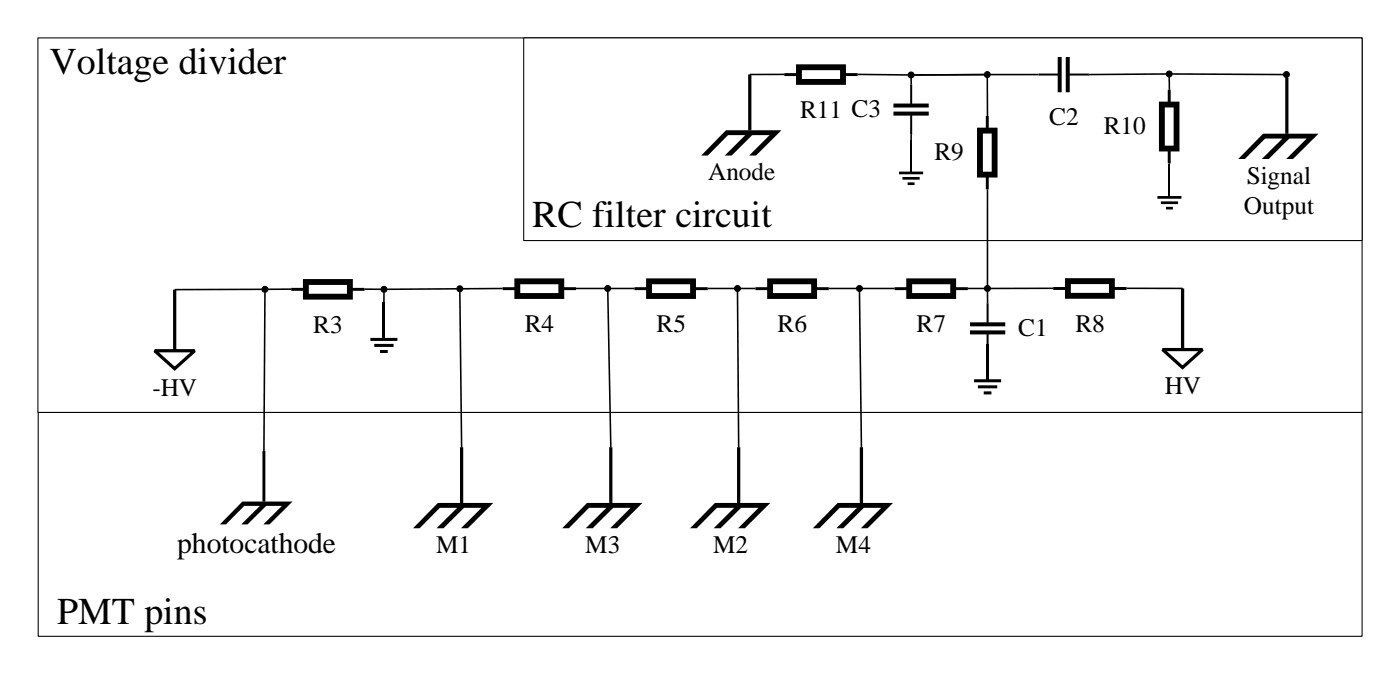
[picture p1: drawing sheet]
<svg xmlns="http://www.w3.org/2000/svg" width="235mm" height="114mm" viewBox="0 0 235 114" stroke-linecap="round" stroke-linejoin="round" font-family="sans-serif">
<path d="M6.3 6.3h222v62.8h-222z" fill="none" stroke="#000" stroke-width=".18"/>
<path d="M87.8 6.3h140.5v34h-140.5z" fill-rule="evenodd" fill="#fff"/>
<path d="M87.8 6.3h140.5v34h-140.5z" fill="none" stroke="#000" stroke-width=".18"/>
<path d="M6.4 69.1h221.9v37.5h-221.9z" fill-rule="evenodd" fill="#fff"/>
<path d="M6.4 69.1h221.9v37.5h-221.9z" fill="none" stroke="#000" stroke-width=".18"/>
<path d="M62.1 56.9h4.5M62.7 57.9h3.3M63.7 58.9h1.3M163.2 63.8h4.6M163.9 64.8h3.2M164.9 65.8h1.2" fill="none" stroke="#000" stroke-width=".51"/>
<path d="M152.7 14.1v3.3M152.7 19.3v3.3M174 12.5h3.3M179.2 12.5h3.3M64.3 50.7v6M165.5 50.8v3.3M165.5 55.9v7.7" fill="none" stroke="#000" stroke-width=".34"/>
<g fill="#000">
<path d="M133.4 10.8h8.4v3.4h-8.4v-1h1v-1.4h6.4v1.4h-7.4z" fill-rule="evenodd"/>
<path d="M149.7 18.7v.7h5.9v-.7zM149.7 17.3v.7h5.9v-.7z" fill-rule="evenodd"/>
<path d="M178.6 9.6v5.9h.7v-5.9zM177.2 9.6v5.9h.7v-5.9z" fill-rule="evenodd"/>
<path d="M194.2 17h1v1h1.5v6.4h-1.5v-7.4h2.5v8.4h-3.5z" fill-rule="evenodd"/>
<path d="M121.7 21.8h9.2l-4.2 4.3h-1.2l3.5-3.5h-2.9l-3.5 3.5h-1.1l3.4-3.5h-2.9l-3.4 3.5h-1.1z" fill-rule="evenodd"/>
<path d="M163.7 21.4h1v1h1.5v6.4h-1.5v-7.4h2.5v8.3h-3.5z" fill-rule="evenodd"/>
<path d="M211.7 22.4h9.2l-4.2 4.2h-1.2l3.5-3.4h-2.9l-3.5 3.4h-1.1l3.4-3.4h-2.9l-3.4 3.4h-1.1z" fill-rule="evenodd"/>
<path d="M50.8 46.8h8.3v3.4h-8.3v-1h.9v-1.5h6.4v1.5h-7.3z" fill-rule="evenodd"/>
<path d="M86.2 46.6h8.4v3.5h-8.4v-1h1v-1.5h6.4v1.5h-7.4z" fill-rule="evenodd"/>
<path d="M108.3 46.6h8.3v3.5h-8.3v-1h1v-1.5h6.3v1.5h-7.3z" fill-rule="evenodd"/>
<path d="M128.6 46.6h8.3v3.5h-8.3v-1h.9v-1.5h6.4v1.5h-7.3z" fill-rule="evenodd"/>
<path d="M151.9 46.6h8.3v3.5h-8.3v-1h1v-1.5h6.3v1.5h-7.3z" fill-rule="evenodd"/>
<path d="M162.6 54v.7h5.9v-.7zM162.6 55.3v.7h5.9v-.7z" fill-rule="evenodd"/>
<path d="M178.5 46.6h8.3v3.4h-8.3v-.9h1v-1.5h6.3v1.5h-7.3z" fill-rule="evenodd"/>
<path d="M40.6 84h8.4l-3.8 3.9h-1.1l3.1-3.1h-2.6l-3.1 3.1h-1.1l3.2-3.1h-2.7l-3 3.1h-1z" fill-rule="evenodd"/>
<path d="M73.4 84.3h9.3l-4.3 4.2h-1.1l3.4-3.4h-2.9l-3.5 3.4h-1.1l3.4-3.4h-2.9l-3.4 3.4h-1.1z" fill-rule="evenodd"/>
<path d="M98.4 84.3h9.3l-4.3 4.2h-1.1l3.4-3.4h-2.9l-3.5 3.4h-1.1l3.4-3.4h-2.9l-3.4 3.4h-1.1z" fill-rule="evenodd"/>
<path d="M119.8 84.3h9.3l-4.3 4.2h-1.1l3.4-3.4h-2.9l-3.4 3.4h-1.2l3.4-3.4h-2.9l-3.3 3.4h-1.2z" fill-rule="evenodd"/>
<path d="M140.4 84.3h9.3l-4.3 4.2h-1.1l3.4-3.4h-2.9l-3.5 3.4h-1.1l3.4-3.4h-2.9l-3.4 3.4h-1.1z" fill-rule="evenodd"/>
<circle cx="152.7" cy="12.6" r=".5"/>
<circle cx="165.4" cy="12.5" r=".5"/>
<circle cx="195.9" cy="12.4" r=".5"/>
<circle cx="215.6" cy="12.5" r=".5"/>
<circle cx="44.4" cy="48.5" r=".5"/>
<circle cx="64.3" cy="48.5" r=".5"/>
<circle cx="77.1" cy="48.4" r=".5"/>
<circle cx="101.8" cy="48.3" r=".5"/>
<circle cx="123.6" cy="48.3" r=".5"/>
<circle cx="144" cy="48.3" r=".5"/>
<circle cx="165.5" cy="48.3" r=".5"/>
</g>
<g fill="none" stroke="#000" stroke-width=".49">
<path d="M131.4 12.5h2.5M141.3 12.5h2.4M165.4 19.4v2.5M195.9 15.1v2.4M165.4 29.3v2.4M195.9 24.9v2.5M48.8 48.5h2.5M58.6 48.5h2.5M84.2 48.4h2.5M94.1 48.4h2.4M106.3 48.4h2.5M116.1 48.4h2.5"/>
<path d="M126.6 48.4h2.5M136.4 48.4h2.5M149.9 48.4h2.5M159.7 48.4h2.5M176.5 48.3h2.5M186.3 48.3h2.5M44.2 75.6v8.4"/>
</g>
<path d="M125.6 12.5v9.3M215.6 13.1v9.3M25.9 58.8h6.7l-3.3 3zM29.3 48.5v10.3M194.8 58.6h6.7l-3.3 3zM198.2 48.3v10.3M77.4 74.9v9.4M102.4 74.9v9.4M123.8 74.9v9.4M144.4 74.9v9.4" fill="none" stroke="#000" stroke-width=".54"/>
<g fill="none" stroke="#000" stroke-width=".26">
<path d="M131.4 12.5h-5.8M143.7 12.5l8.5 .1M152.7 13.1v1M164.9 12.5l-11.7 .1M165.4 13l.1 6.4M174 12.5h-8M195.4 12.4l-12.9 .1M195.9 12.9l.1 2.2M196.4 12.4l18.7 .1M215.6 13v.1M152.7 22.6v.9M165.5 31.7v16.1"/>
<path d="M196 27.4v.2M43.9 48.5h-14.6M44.4 49l-.2 26.6M48.8 48.4l-3.9 .1M61.1 48.4l2.7 .1M64.4 49l-.1 1.7M76.6 48.4l-11.7 .1M77.1 48.9l.3 26M84.2 48.3l-6.6 .1M96.5 48.3h4.8M101.8 47.8l.6 27.1M102.3 48.3h4"/>
<path d="M118.6 48.3h4.5M123.6 48.8l.2 26.1M124.1 48.3h2.5M138.9 48.3h4.6M144 48.8l.4 26.1M144.5 48.3h5.4M162.2 48.3h2.8M165.5 48.8v2M176.5 48.3h-10.5M188.8 48.3h9.4"/>
</g>
<g fill="none" stroke="#000" stroke-width=".17">
<circle cx="152.7" cy="12.6" r=".5"/>
<circle cx="165.4" cy="12.5" r=".5"/>
<circle cx="195.9" cy="12.4" r=".5"/>
<circle cx="215.6" cy="12.5" r=".5"/>
<circle cx="44.4" cy="48.5" r=".5"/>
<circle cx="64.3" cy="48.5" r=".5"/>
<circle cx="77.1" cy="48.4" r=".5"/>
<circle cx="101.8" cy="48.3" r=".5"/>
<circle cx="123.6" cy="48.3" r=".5"/>
<circle cx="144" cy="48.3" r=".5"/>
<circle cx="165.5" cy="48.3" r=".5"/>
</g>
<path d="M150.7 29h4M151.2 29.9h2.9M152.1 30.8h1.2M194 33.1h4M194.5 34h2.9M195.4 34.9h1.2" fill="none" stroke="#000" stroke-width=".45"/>
<path d="M152.7 23.5v5.3M196 27.6v5.3" fill="none" stroke="#000" stroke-width=".3"/>
<text font-size="6.4" x="8.3" y="12.4">Voltage divider</text>
<g font-size="6.3">
<text x="89.2" y="38.1">RC filter circuit</text>
<text x="9.6" y="104.6">PMT pins</text>
</g>
<text font-size="5" x="29.7" y="92.7">photocathode</text>
<g font-size="4.2">
<text x="134.1" y="19.7">R11 C3</text>
<text x="175.8" y="20.9">C2</text>
<text x="185" y="22.5">R10</text>
<text x="156.6" y="26.8">R9</text>
<text x="118.7" y="30.2">Anode</text>
<text x="208.4" y="35.9">Output</text>
<text x="208.9" y="30.8">Signal</text>
<text x="52.5" y="55.7">R3</text>
<text x="87.9" y="55.6">R4</text>
<text x="110" y="55.6">R5</text>
<text x="130.3" y="55.6">R6</text>
<text x="153.6" y="55.6">R7</text>
<text x="170.6" y="56.3">C1</text>
<text x="180.2" y="55.6">R8</text>
<text x="25.5" y="66.3">-HV</text>
<text x="195.2" y="66.1">HV</text>
<text x="73.1" y="92.7">M1</text>
<text x="98.1" y="92.7">M3</text>
<text x="119.5" y="92.7">M2</text>
<text x="140.1" y="92.7">M4</text>
</g>
</svg>
